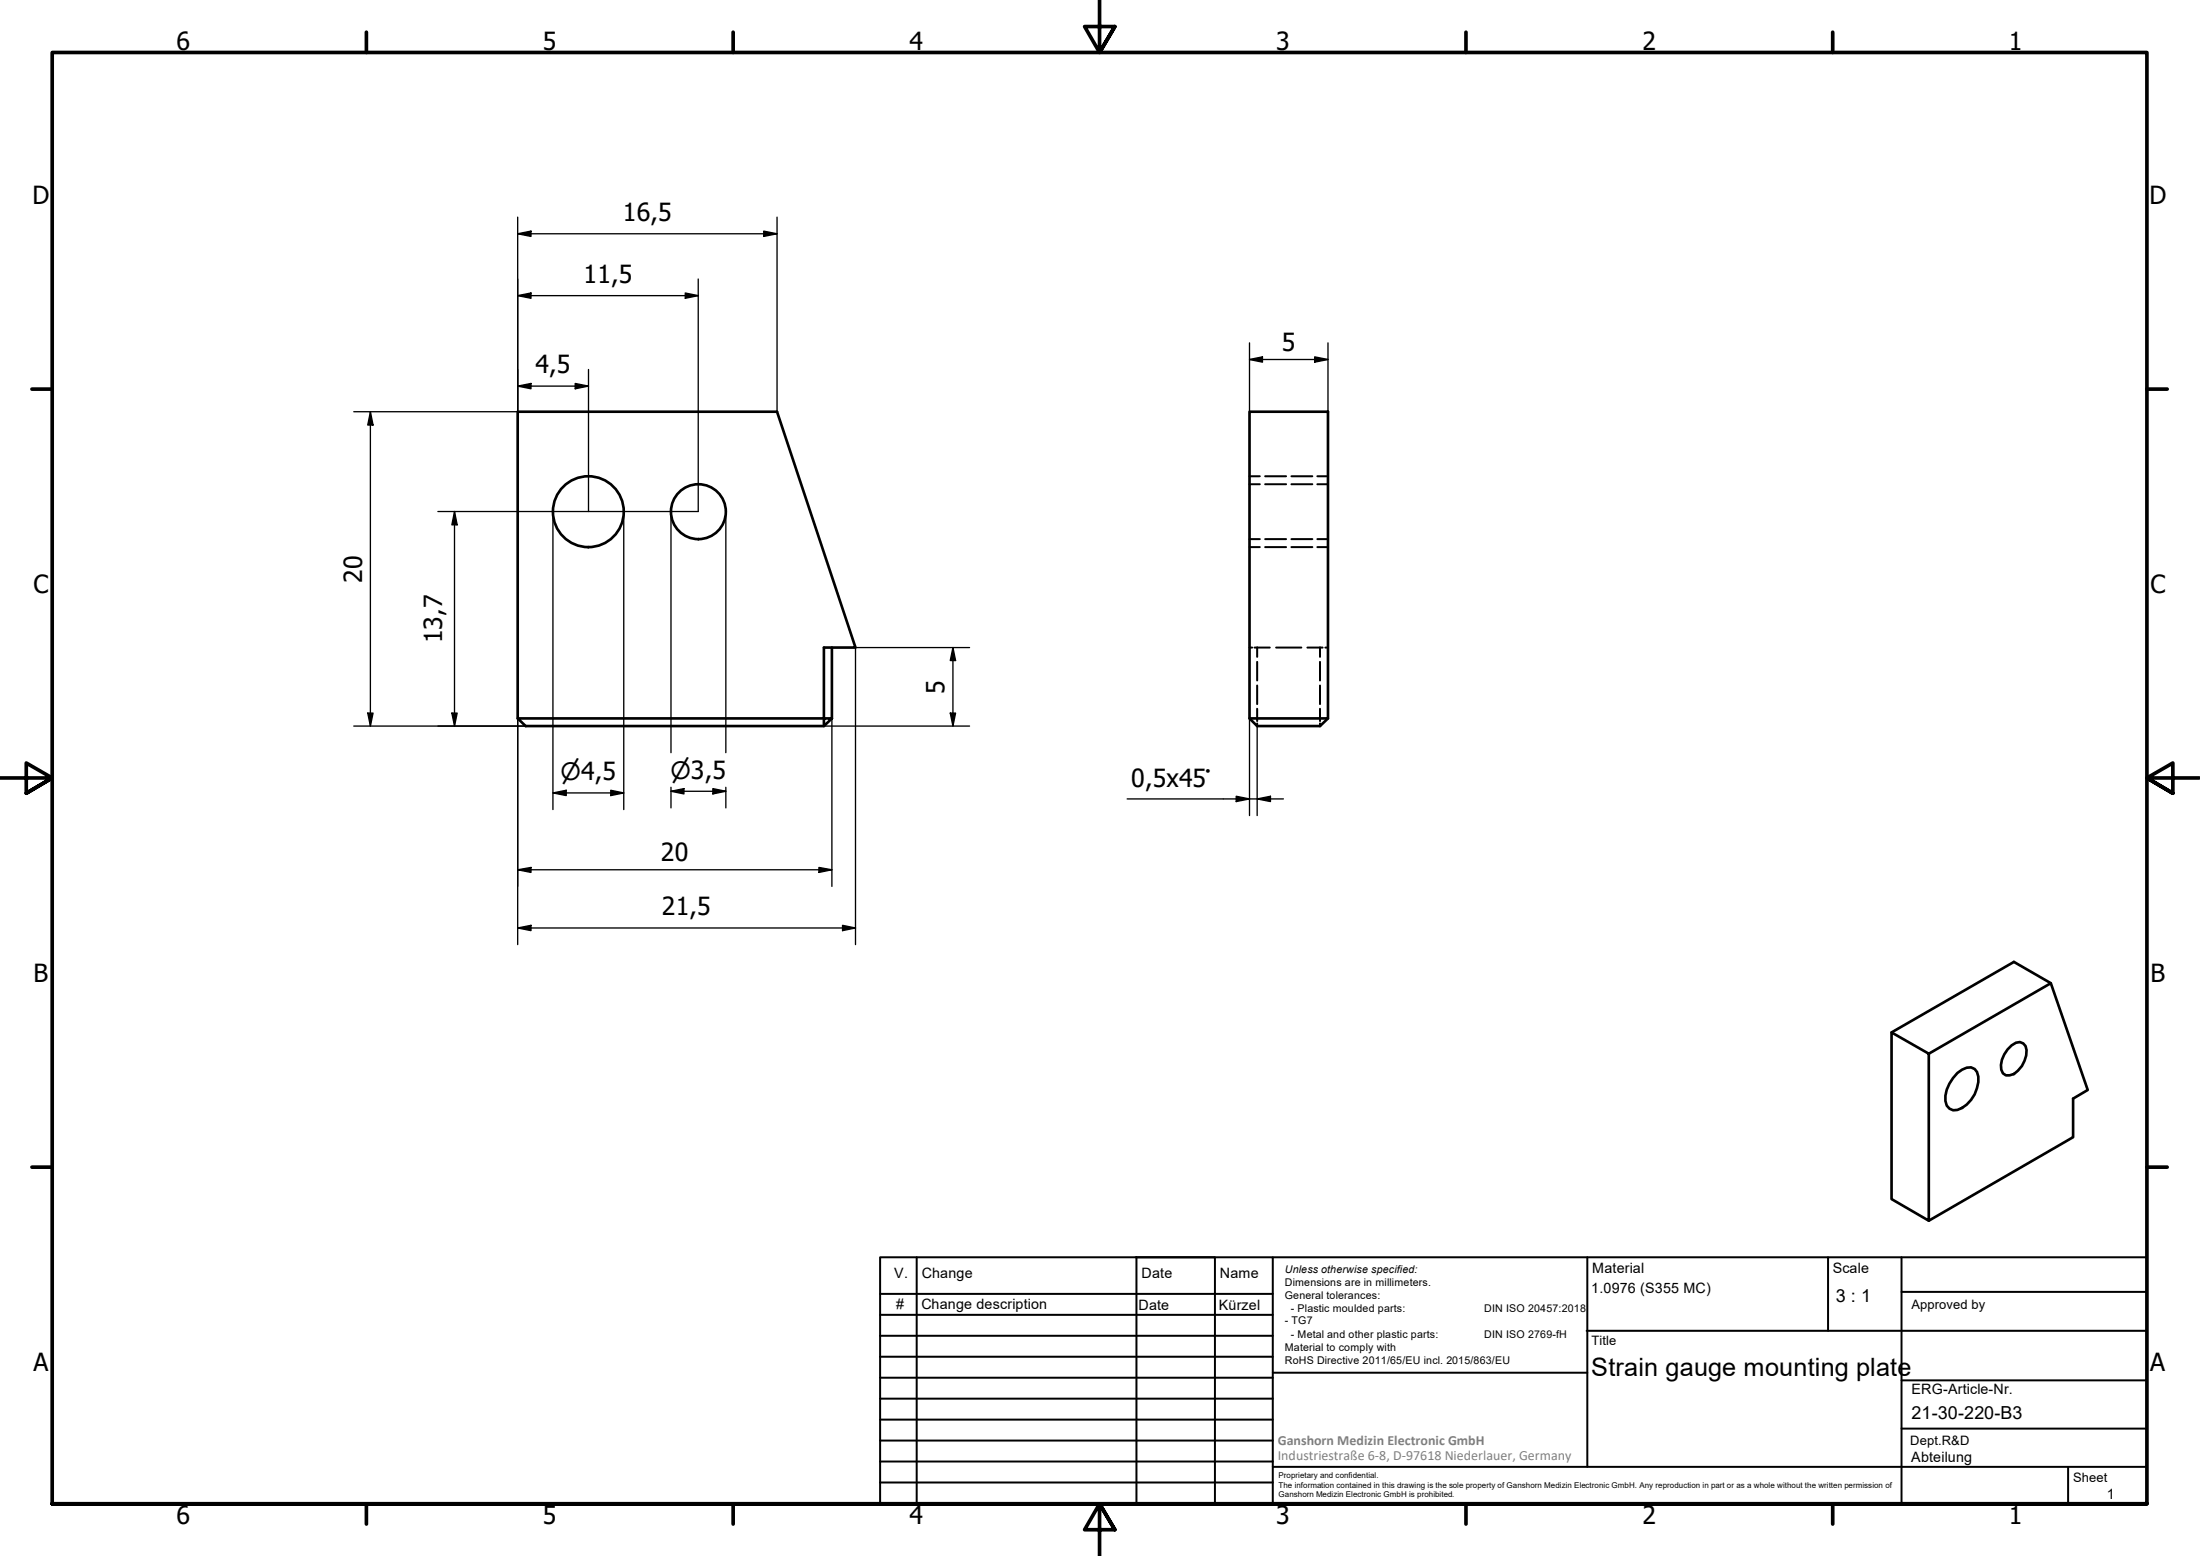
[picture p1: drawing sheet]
<svg xmlns="http://www.w3.org/2000/svg" width="420mm" height="297mm" viewBox="0 0 420 297" stroke-linecap="round" stroke-linejoin="round" font-family="sans-serif">
<!-- layer: Visible (ISO) -->
<g fill="none" stroke="#000" stroke-width=".51">
<path d="M238.6 78.6h15v58.5h-15zM98.9 137.1v-58.5h49.5l15 45h-6v13.5h-58.5l1.5 1.5h57M157.4 137.1h1.5l-1.5 1.5zM158.9 123.6v13.5M238.6 137.1l1.5 1.5h12l1.5-1.5M361.3 197.1l23.3-13.5 7.1 4.1 7 20.4-2.8 1.6v7.4l-27.5 15.9M391.7 187.7l-23.3 13.5v31.8l-7.1-4.1v-31.8l7.1 4.1M373.8 204.8a2.68 2.68 0 0 1 3.3-.7 3.4 3.4 0 0 1 .5 3.6 6.1 6.1 0 0 1-3.8 4.2 1.79 1.79 0 0 1-2.3-1.7 6.6 6.6 0 0 1 2.3-5.4zM383.4 200.3l.8-.7 .8-.5a1.45 1.45 0 0 1 2 1.4 5.5 5.5 0 0 1-2.4 4.5l-.8 .3h-.7a2.25 2.25 0 0 1-.8-3l.5-1z"/>
<circle cx="112.4" cy="97.7" r="6.8"/>
<circle cx="133.4" cy="97.7" r="5.2"/>
</g>
<!-- layer: Hidden (ISO) -->
<g fill="none" stroke="#000" stroke-width=".38">
<path d="M238.6 90.9h2M238.6 92.4h2M241.6 90.9h4M241.6 92.4h4M246.6 90.9h4M246.6 92.4h4M251.6 90.9h2M251.6 92.4h2M238.6 104.4h2M238.6 102.9h2M241.6 104.4h4M241.6 102.9h4"/>
<path d="M246.6 104.4h4M246.6 102.9h4M251.6 104.4h2M251.6 102.9h2M238.6 123.6h.5M239.6 123.6h2.9M240.1 123.6v1.8M240.1 126.4v3.5M240.1 130.9v3.5M240.1 135.3v2.4M240.1 138.1v.5M243.7 123.6h4.8"/>
<path d="M249.7 123.6h2.9M252.1 123.6v1.8M252.1 126.4v3.5M252.1 130.9v3.5M252.1 135.3v2.4M252.1 138.1v.5M253.1 123.6h.5"/>
</g>
<!-- layer: Border (ISO) -->
<g fill="none" stroke="#000" stroke-width=".7">
<path d="M70 6.1v3.9M140 6.1v3.9M210 0v10l-2.9-4.9h5.8l-2.9 4.9 2.9-4.9M280 6.1v3.9M350 6.1v3.9M6.1 74.3h3.9M410 74.3h3.9M0 148.5h10l-5-2.8v5.7l5-2.9-5 2.9M420 148.5h-10l5-2.8v5.7l-5-2.9 5 2.9M6.1 222.8h3.9M410 222.8h3.9M10 287.1v-277.1h400v277.1h-400h400"/>
<path d="M70 287.1v3.8M140 287.1v3.8M212.9 292l-2.9-4.9 2.9 4.9h-5.8l2.9-4.9v9.9M280 287.1v3.8M350 287.1v3.8"/>
</g>
<!-- layer: TitleBlock -->
<g fill="none" stroke="#000" stroke-width=".38">
<path d="M168.1 251h75M168.1 247h75M168.1 255h75M168.1 259h75M175.1 240v47M216.9 240h15M217 240v47M232 240v47M243.1 240.1v46.9h-75v-47h241.9v47.1h-167M303 254h107M303.1 240v40M349.1 240v14"/>
<path d="M363.2 240v47.1M363.2 246.6h46.8M168.1 271h75M168.1 263h75M168.1 267h75M168.1 275h75M168.1 279h75M243.1 262.1h60M363.2 272.7h46.8M363.2 263.5h46.8M168.1 283h75M216.9 287h15"/>
<path d="M243.1 280h166.9M395 280.1v7"/>
</g>
<!-- layer: Dimension (ISO) -->
<g fill="none" stroke="#000" stroke-width=".25">
<path d="M98.9 44.6l2.5-.5v1zM98.9 56.4l2.5-.5v1zM98.9 41.5v37.1h-31.3M98.9 44.6h49.5M98.9 56.4h34.4M130.9 55.9l2.4 .5-2.4 .5zM133.3 53.3v44.3h-49.7M145.9 44.1l2.5 .5-2.5 .5zM148.4 41.5v37.1M70.7 78.6l.5 2.5h-1zM70.7 78.6v60M98.9 73.7l2.5-.5v1z"/>
<path d="M98.9 73.7h13.5M109.9 73.2l2.5 .5-2.5 .5zM112.4 70.5v27.1M238.6 68.6l2.5-.5v1zM238.6 68.6h15M238.6 65.5v13.1M251.1 68.1l2.5 .5-2.5 .5zM253.6 65.5v26.9M86.8 97.6l.5 2.6h-1zM86.8 97.6v41M105.6 97.6v56.9M119.1 97.6v56.9"/>
<path d="M128.1 97.6v46.1M138.6 97.6v46.1M67.6 138.6h32.8M70.2 136.1h1l-.5 2.5zM86.3 136.1h1l-.5 2.5zM98.9 137.1v43.2M157.4 138.6h27.8M158.9 137.1v32.1M181.5 136.1h1l-.5 2.5zM182 123.6l.5 2.5h-1zM182 123.6v15M185.2 123.6h-21.8v56.7"/>
<path d="M238.6 137.1v18.6M240.1 138.6v17.1M105.6 151.4l2.5-.5v1zM105.6 151.4h13.5M116.6 150.9l2.5 .5-2.5 .5zM128.1 151.1l2.5-.6v1.1zM128.1 151.1h10.5M128.1 150.3v3.9M136.1 150.5l2.5 .6-2.5 .5zM138.6 150.3v3.9M215.3 152.5h29.8M236.1 152l2.5 .5-2.5 .5z"/>
<path d="M240.1 152.5l2.5-.5v1zM98.9 166l2.5-.4v.9zM98.9 177.2l2.5-.6v1.1zM98.9 166h60M98.9 177.2h64.5M156.4 165.6l2.5 .4-2.5 .5zM160.9 176.6l2.5 .6-2.5 .5z"/>
</g>
<g fill="#000">
<path d="M98.9 44.6l2.5-.5v1zM98.9 56.4l2.5-.5v1zM130.9 55.9l2.4 .5-2.4 .5zM145.9 44.1l2.5 .5-2.5 .5zM98.9 73.7l2.5-.5v1zM109.9 73.2l2.5 .5-2.5 .5zM238.6 68.6l2.5-.5v1zM251.1 68.1l2.5 .5-2.5 .5zM70.7 78.6l.5 2.5h-1zM86.8 97.6l.5 2.6h-1zM70.2 136.1h1l-.5 2.5zM86.3 136.1h1l-.5 2.5z"/>
<path d="M181.5 136.1h1l-.5 2.5zM182 123.6l.5 2.5h-1zM105.6 151.4l2.5-.5v1zM116.6 150.9l2.5 .5-2.5 .5zM128.1 151.1l2.5-.6v1.1zM136.1 150.5l2.5 .6-2.5 .5zM236.1 152l2.5 .5-2.5 .5zM240.1 152.5l2.5-.5v1zM98.9 166l2.5-.4v.9zM98.9 177.2l2.5-.6v1.1zM156.4 165.6l2.5 .4-2.5 .5zM160.9 176.6l2.5 .6-2.5 .5z"/>
</g>
<g font-size="4.8">
<text x="33.7" y="9.6">6</text>
<text x="103.7" y="9.6">5</text>
<text x="173.7" y="9.6">4</text>
<text x="243.7" y="9.6">3</text>
<text x="313.7" y="9.6">2</text>
<text x="383.7" y="9.6">1</text>
<text x="6.2" y="38.9">D</text>
<text x="410.5" y="38.9">D</text>
<text x="118.9" y="42.2">16,5</text>
<text x="111.4" y="54.1">11,5</text>
<text x="102.3" y="71.3">4,5</text>
<text x="244.8" y="67">5</text>
<text x="6.4" y="113.1">C</text>
<text x="69.2" y="111.2" transform="rotate(-90 69.2 111.2)">20</text>
<text x="410.7" y="113.1">C</text>
<text x="84.5" y="122.8" transform="rotate(-90 84.5 122.8)">13,7</text>
<text x="180.4" y="132.4" transform="rotate(-90 180.4 132.4)">5</text>
<text x="216" y="150.2">0,5x45°</text>
<text x="126.2" y="164.5">20</text>
<text x="126.4" y="174.7">21,5</text>
<text x="6.4" y="187.4">B</text>
<text x="410.7" y="187.4">B</text>
<text x="6.4" y="261.7">A</text>
<text x="303.9" y="262.7">Strain gauge mounting plate</text>
<text x="410.7" y="261.7">A</text>
<text x="33.7" y="290.9">6</text>
<text x="103.7" y="290.9">5</text>
<text x="173.7" y="290.9">4</text>
<text x="243.7" y="290.9">3</text>
<text x="313.7" y="290.9">2</text>
<text x="383.7" y="290.9">1</text>
</g>
<g font-size="4.6">
<text x="107.1" y="149">⌀4,5</text>
<text x="128.1" y="148.6">⌀3,5</text>
</g>
<g font-size="3.4">
<text x="350.6" y="248.5">3 : 1</text>
<text x="365.1" y="270.9">21-30-220-B3</text>
</g>
<g font-size="2.7">
<text x="170.8" y="244">V.</text>
<text x="176" y="244">Change</text>
<text x="218" y="244">Date</text>
<text x="233" y="244">Name</text>
<text x="304.1" y="243">Material</text>
<text x="350" y="243.1">Scale</text>
<text x="171.1" y="249.9">#</text>
<text x="176" y="249.9">Change description</text>
<text x="217.4" y="250">Date</text>
<text x="232.8" y="250">Kürzel</text>
<text x="303.9" y="246.8">1.0976 (S355 MC)</text>
<text x="365.1" y="266.1">ERG-Article-Nr.</text>
<text x="365" y="279">Abteilung</text>
<text x="402.3" y="286.2">1</text>
</g>
<g font-size="2.7" fill="#808080">
<text x="244" y="275.8">Ganshorn Medizin Electronic GmbH</text>
<text x="244" y="278.7">Industriestraße 6-8, D-97618 Niederlauer, Germany</text>
</g>
<g font-size="2.5">
<text x="365.1" y="249.9">Approved by</text>
<text x="304" y="256.8">Title</text>
<text x="364.8" y="275.8">Dept.R&amp;D</text>
<text x="395.9" y="282.9">Sheet</text>
</g>
<g font-size="2">
<text x="245.4" y="242.9">Unless otherwise specified:</text>
<text x="245.4" y="245.4">Dimensions are in millimeters.</text>
<text x="245.4" y="247.9">General tolerances:</text>
<text x="246.5" y="250.4">- Plastic moulded parts:</text>
<text x="283.5" y="250.4">DIN ISO 20457:2018</text>
<text x="245.4" y="252.8">- TG7</text>
<text x="245.4" y="257.9">Material to comply with</text>
<text x="246.5" y="255.4">- Metal and other plastic parts:</text>
<text x="283.5" y="255.4">DIN ISO 2769-fH</text>
<text x="245.4" y="260.3">RoHS Directive 2011/65/EU incl. 2015/863/EU</text>
</g>
<g font-size="1.5">
<text x="244.2" y="282.2">Proprietary and confidential.</text>
<text x="244.2" y="284">The information contained in this drawing is the sole property of Ganshorn Medizin Electronic GmbH. Any reproduction in part or as a whole without the written permission of</text>
<text x="244.2" y="285.8">Ganshorn Medizin Electronic GmbH is prohibited.</text>
</g>
</svg>
